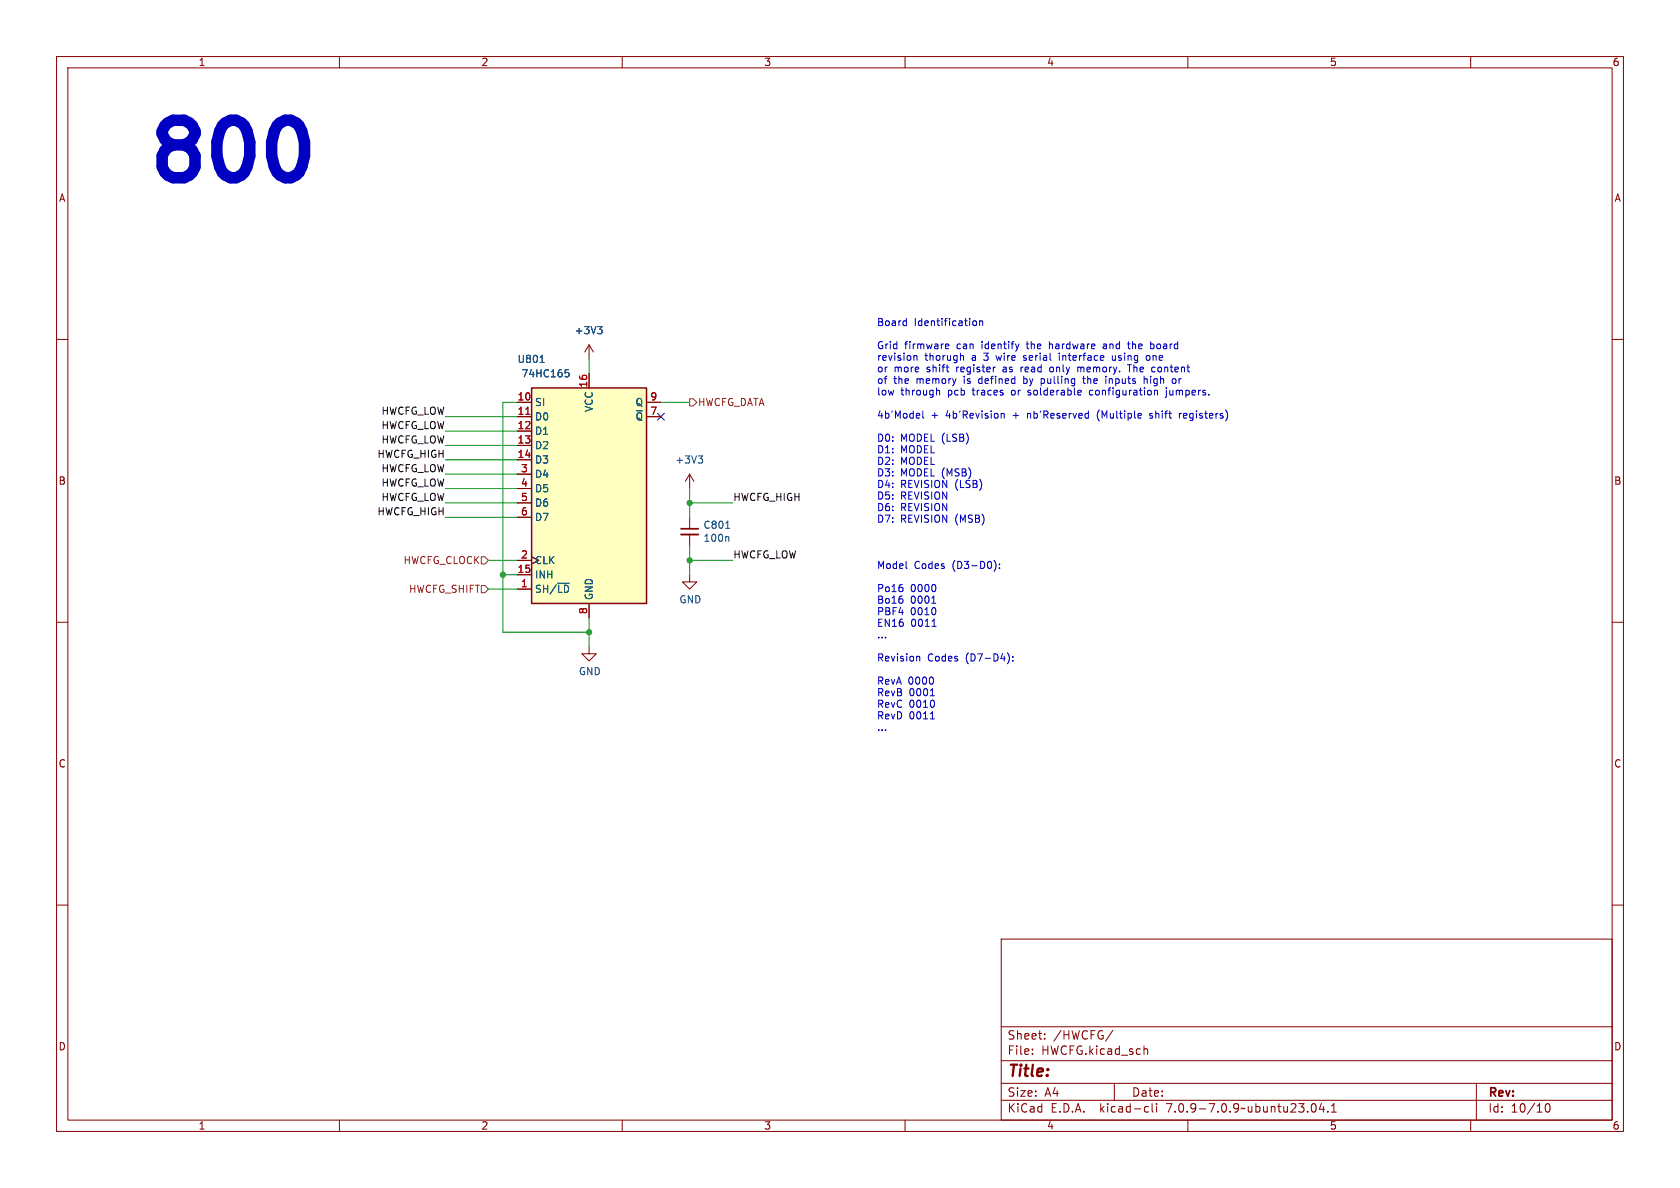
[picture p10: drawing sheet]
<svg xmlns="http://www.w3.org/2000/svg" width="297mm" height="210mm" viewBox="0 0 297 210" stroke-linecap="round" stroke-linejoin="round" font-family="sans-serif">
<g fill="none" stroke="#840000" stroke-width=".18">
<path d="M10 10h277v190h-277zM12 12h273v186h-273zM60 10v2M110 10v2M160 10v2M210 10v2M260 10v2M10 60h2M285 60h2M91.4 73.7h2.6M91.4 76.2h2.6M91.4 78.7h2.6"/>
<path d="M91.4 71.1h2.6M104.1 61l-.7 1.2M104.1 61v2.5M104.1 66v2.6M104.1 61l.8 1.2M114.3 73.7h2.5M114.3 71.1h2.5M91.4 81.3h2.6M91.4 99.1h2.6M91.4 83.8h2.6M91.4 86.4h2.6M91.4 88.9h2.6"/>
<path d="M91.4 91.4h2.6M121.9 83.8l-.7 1.3M121.9 83.8v2.6M121.9 91.4v2.1M121.9 94.5v2M121.9 83.8l.8 1.3M10 110h2M91.4 104.1h2.6M91.4 101.6h2.6M104.1 114.3v1.3h1.3l-1.3 1.2-1.2-1.2h1.2M104.1 106.7v2.5M121.9 101.6v1.3h1.3l-1.3 1.2-1.3-1.2h1.3"/>
<path d="M285 110h2M10 160h2M285 160h2M177 166h108v32h-108zM60 198v2M110 198v2M160 198v2M177 194.5h108M177 191.5h108M177 187.5h108M177 181.5h108M182.5 186.3v.1"/>
<path d="M182.5 185.5v.1M184.7 183.6v.1M184.7 182.8v.1M196.7 182.1l-1.2 2M197 191.5v3M202.3 185.5h.5l.1 .9M202.6 195.6l.4 .1M203 196.5l-.4 .1M203.7 195.1v1.3l.2 .2M204.5 195.1v.1M204.5 195.6v1M210 198v2"/>
<path d="M232 195.2l.2-.1a.81 .81 0 0 1 .6 .6 .81 .81 0 0 1-.3 .8l-.2 .1a.81 .81 0 0 1-.6-.6 .81 .81 0 0 1 .3-.8zM233.6 195l-.4 1.1h1M234 195.6v1M234.7 196.5v.1M235.4 196.6h.8M235.4 195.5l.4-.4v1.5M260 198v2M261 191.5v6.5M273.4 195.2l.1-.1a.81 .81 0 0 1 .6 .6 .81 .81 0 0 1-.3 .8l-.1 .1a.81 .81 0 0 1-.6-.6 .81 .81 0 0 1 .3-.8z"/>
</g>
<path d="M105.7 57.7h.7l-.4 .5M106.2 58.2l.2 .3v.3l-.2 .2M95.5 64.1h.7M99.9 65.3h.6M100.1 65.8h.3l.2 .3-.1 .5h-.4M123.4 80.6h.8l-.4 .5M124 81.1l.2 .2v.3l-.2 .3M128.3 93.4h.7M128.7 94.9l.1 .1v.7" fill="none" stroke="#006464" stroke-width=".18"/>
<path d="M94 68.6h20.3v38.1h-20.3z" fill="#ffffc2" stroke="#ffffc2" stroke-width=".18"/>
<path d="M94 68.6h20.3v38.1h-20.3z" fill="none" stroke="#840000" stroke-width=".25"/>
<path d="M93 73.2h.7" fill="none" stroke="#a90000" stroke-width=".18"/>
<path d="M120.4 94.5h3" fill="none" stroke="#840000" stroke-width=".33"/>
<path d="M120.4 93.5h3" fill="none" stroke="#840000" stroke-width=".3"/>
<path d="M121.9 70.5h.7l.6 .6-.6 .7h-.7zM85.1 98.4h.6l.7 .7-.7 .6h-.6zM85.1 103.5h.6l.7 .6-.7 .7h-.6z" fill="none" stroke="#725600" stroke-width=".18"/>
<path d="M53.3 23.2l.5 1.9v2.5l-.5 1.9" fill="none" stroke="#0000c2" stroke-width="2"/>
<g fill="none" stroke="#0000c2" stroke-width=".18">
<path d="M160.1 56.7l.1 .1M160.2 56.3v1.3M160.2 57.5l-.1 .1M172 56.8l.4-.1 .2 .3-.1 .5-.3 .1-.2-.2M173.2 56.8l.2-.1 .3 .1v.8M173.2 56.7v.9M161.6 62.8v.9M161.6 63l.2-.2 .3 .1v.8M162.5 73.1l.1 .3-.6 .1M163.1 72.6v1.1l.2 .2M165.7 69l.4 .2v.6M167.2 61.6h.5"/>
<path d="M167.2 60.9l.4-.1 .1 .3-.6 .1M170 62.8l.3 .2v.7M175.8 64.9h.2M177 73.1v.8M177 73.2l.2-.1h.3v.8M180.1 60.8l-.3 .9M180.5 64.9v.8M180.7 64.9l-.2 .2M180.9 63.6l.1 .1M181 66.5v1.3M181 67.7l.1 .1M181.1 62.8l-.2 .2 .2 .3"/>
<path d="M181.1 66.9l-.1 .1M181.7 69.8h.1M181.9 69l-.2 .2 .2 .2M184.1 66.9v1.3M184.1 67.7l.3 .1M184.4 66.9l-.3 .1M185.5 60.4v1.3M185.7 60.8l-.2 .1M186 64.9l-.3 .1-.1 .1v.5l.4 .1M187.3 62.4v.1M187.3 62.8v.9M190.5 65l.4-.1 .2 .2"/>
<path d="M190.5 64.9v.8M191.1 69v.3l-.6 .1M191.4 66.9h.5M191.6 66.5v1.1l.3 .2M193.1 69h-.3l-.2 .2 .1 .5 .4 .1M194.1 72.8l-.1 .5 .1 .7M195.4 60.8l-.3 .1M195.5 61.2h-.3l-.2 .1 .1 .3 .4 .1M196.1 66.9v.9M196.3 66.9l-.2 .2M196.6 62.8l.1 .8 .3 .1 .2-.1M199.3 60.8h.5"/>
<path d="M199.5 60.4v1.1l.3 .2M199.7 64.5v1.2M202.3 67.1l.2-.2 .3 .1v.8M202.3 66.5v1.3M202.7 63l.2-.2 .3 .2 .1 .5-.1 .1-.3 .1-.2-.1zM203.2 73.9h.4M203.4 60.9l.4-.1 .2 .2-.1 .6h-.5M203.6 73.1l-.4 .2 .1 .1 .3 .1M204.1 69.1l.2-.1h.3v.8M206.2 69v1.1l-.2 .2M207.5 66.9l.3 .1 .1 .2-.1 .5-.3 .1M208.5 73.1v.8"/>
<path d="M208.9 73.1l-.4 .2M175.7 99a1.46 1.46 0 0 1 0 2M176.7 99.7v.1M159.6 103.9v.6M159.6 106v.5M160.2 100.4l.2 .1M162.1 116.1h.4l.1 .8M164.7 106.6h.7M164.8 110.7h.7M165 119.9v.8M165.4 103.6v.7M165.4 107.7v.7"/>
<path d="M176.7 100.4v.1M178.1 115.4a1.46 1.46 0 0 1 0 1.9M179 116.7v.2M179 116.1v.1M164.5 123h.7M164.5 127.1h.7M165.1 124v.8"/>
</g>
<g fill="none" stroke="#009600" stroke-width=".18">
<path d="M78.7 76.2h12.7M78.7 73.7h12.7M78.7 78.7h12.7M91.4 71.1h-2.5v40.7h15.2M104.1 63.5v2.5M116.8 71.1h5.1M78.7 83.8h12.7M78.7 88.9h12.7M78.7 86.4h12.7M78.7 91.4h12.7M78.7 81.3h12.7M86.4 99.1h5"/>
<path d="M121.9 99.1h7.6M121.9 88.9h7.6M121.9 86.4v5M121.9 96.5v5.1M86.4 104.1h5M88.9 101.6h2.5M104.1 109.2v5.1"/>
</g>
<path d="M116.2 73.1l1.2 1.2M117.4 73.1l-1.2 1.2" fill="none" stroke="#000084" stroke-width=".18"/>
<g fill="#009600" stroke="#009600" stroke-width=".18">
<circle cx="88.9" cy="101.6" r=".46"/>
<circle cx="104.1" cy="111.8" r=".46"/>
<circle cx="121.9" cy="88.9" r=".46"/>
<circle cx="121.9" cy="99.1" r=".46"/>
</g>
<text font-size="14.2" fill="#0000c2" x="25.4" y="32.8">800</text>
<text font-size="2.8" fill="#840000" x="178" y="190.9">Title:</text>
<g font-size="2.1" fill="#840000">
<text x="178" y="184">Sheet:</text>
<text x="186.2" y="184">/HWCFG/</text>
<text x="178" y="186.7">File:</text>
<text x="184.1" y="186.7">HWCFG.kicad_sch</text>
<text x="178" y="196.9">KiCad</text>
<text x="178" y="194.1">Size:</text>
<text x="184.7" y="194.1">A4</text>
<text x="185.7" y="196.9">E.D.A.</text>
<text x="194.6" y="196.9">kicad-cli</text>
<text x="200" y="194.1">Date:</text>
<text x="206.5" y="196.9">7.0.9-7.0.9~ubuntu23.04.1</text>
<text x="263" y="194.3">Rev:</text>
<text x="263" y="196.9">Id:</text>
<text x="267.1" y="196.9">10/10</text>
</g>
<g font-size="1.8" fill="#840000">
<text x="35" y="11.9">1</text>
<text x="85" y="11.9">2</text>
<text x="135" y="11.9">3</text>
<text x="185" y="11.9">4</text>
<text x="235" y="11.9">5</text>
<text x="285" y="11.9">6</text>
<text x="10.3" y="35.9">A</text>
<text x="285.3" y="35.9">A</text>
<text x="10.3" y="85.9">B</text>
<text x="285.3" y="85.9">B</text>
<text x="10.3" y="135.9">C</text>
<text x="285.3" y="135.9">C</text>
<text x="10.3" y="185.9">D</text>
<text x="285.3" y="185.9">D</text>
<text x="35" y="199.9">1</text>
<text x="85" y="199.9">2</text>
<text x="135" y="199.9">3</text>
<text x="185" y="199.9">4</text>
<text x="235" y="199.9">5</text>
<text x="285" y="199.9">6</text>
</g>
<g font-size="1.8" fill="#006464">
<text x="101.5" y="59.3">+3V3</text>
<text x="91.4" y="64.4">U801</text>
<text x="92.1" y="66.9">74HC165</text>
<text x="94.5" y="72">SI</text>
<text x="112.3" y="72">Q</text>
<text x="94.5" y="74.5">D0</text>
<text x="94.5" y="77.1">D1</text>
<text x="105" y="72.9" transform="rotate(-90 105 72.9)">VCC</text>
<text x="112.3" y="74.5">~{Q}</text>
<text x="94.5" y="79.6">D2</text>
<text x="94.5" y="82.1">D3</text>
<text x="119.3" y="82.1">+3V3</text>
<text x="94.5" y="84.7">D4</text>
<text x="94.5" y="87.2">D5</text>
<text x="94.5" y="89.8">D6</text>
<text x="94.5" y="92.3">D7</text>
<text x="124.3" y="93.7">C801</text>
<text x="124.3" y="96">100n</text>
<text x="94.5" y="99.9">CLK</text>
<text x="94.5" y="105">SH/~{LD}</text>
<text x="94.5" y="102.5">INH</text>
<text x="105" y="106.2" transform="rotate(-90 105 106.2)">GND</text>
<text x="120" y="106.9">GND</text>
<text x="102.2" y="119.6">GND</text>
</g>
<g font-size="1.8" fill="#0000c2">
<text x="154.9" y="57.7">Board</text>
<text x="161.6" y="57.7">Identification</text>
<text x="154.9" y="61.8">Grid</text>
<text x="154.9" y="63.9">revision</text>
<text x="154.9" y="65.9">or</text>
<text x="158" y="65.9">more</text>
<text x="159.9" y="61.8">firmware</text>
<text x="163.5" y="63.9">thorugh</text>
<text x="163.9" y="65.9">shift</text>
<text x="169.3" y="61.8">can</text>
<text x="169.3" y="65.9">register</text>
<text x="171.9" y="63.9">a</text>
<text x="173.8" y="61.8">identify</text>
<text x="174.2" y="63.9">3</text>
<text x="176.6" y="63.9">wire</text>
<text x="177.8" y="65.9">as</text>
<text x="181.1" y="65.9">read</text>
<text x="181.6" y="63.9">serial</text>
<text x="182" y="61.8">the</text>
<text x="186.1" y="61.8">hardware</text>
<text x="186.5" y="65.9">only</text>
<text x="188.1" y="63.9">interface</text>
<text x="191.6" y="65.9">memory.</text>
<text x="195.9" y="61.8">and</text>
<text x="197.7" y="63.9">using</text>
<text x="200.5" y="61.8">the</text>
<text x="200.7" y="65.9">The</text>
<text x="203.9" y="63.9">one</text>
<text x="204.6" y="61.8">board</text>
<text x="205.1" y="65.9">content</text>
<text x="154.9" y="67.9">of</text>
<text x="154.9" y="70">low</text>
<text x="158" y="67.9">the</text>
<text x="159.3" y="70">through</text>
<text x="162.1" y="67.9">memory</text>
<text x="167.7" y="70">pcb</text>
<text x="170.7" y="67.9">is</text>
<text x="172.2" y="70">traces</text>
<text x="173.5" y="67.9">defined</text>
<text x="179.3" y="70">or</text>
<text x="181.6" y="67.9">by</text>
<text x="182.4" y="70">solderable</text>
<text x="184.9" y="67.9">pulling</text>
<text x="192.6" y="67.9">the</text>
<text x="193.5" y="70">configuration</text>
<text x="196.7" y="67.9">inputs</text>
<text x="203.7" y="67.9">high</text>
<text x="207.2" y="70">jumpers.</text>
<text x="208.9" y="67.9">or</text>
<text x="154.9" y="74.1">4b'Model</text>
<text x="164.6" y="74.1">+</text>
<text x="167.3" y="74.1">4b'Revision</text>
<text x="179.3" y="74.1">+</text>
<text x="182.1" y="74.1">nb'Reserved</text>
<text x="194.6" y="74.1">(Multiple</text>
<text x="204.1" y="74.1">shift</text>
<text x="209.5" y="74.1">registers)</text>
<text x="154.9" y="78.2">D0:</text>
<text x="154.9" y="80.2">D1:</text>
<text x="154.9" y="82.3">D2:</text>
<text x="159.2" y="78.2">MODEL (LSB)</text>
<text x="159.2" y="80.2">MODEL</text>
<text x="159.2" y="82.3">MODEL</text>
<text x="154.9" y="84.3">D3:</text>
<text x="154.9" y="86.4">D4:</text>
<text x="154.9" y="88.4">D5:</text>
<text x="159.2" y="84.3">MODEL (MSB)</text>
<text x="159.2" y="86.4">REVISION</text>
<text x="159.2" y="88.4">REVISION</text>
<text x="169" y="86.4">(LSB)</text>
<text x="154.9" y="90.4">D6:</text>
<text x="154.9" y="92.5">D7:</text>
<text x="159.2" y="90.4">REVISION</text>
<text x="159.2" y="92.5">REVISION</text>
<text x="169" y="92.5">(MSB)</text>
<text x="154.9" y="100.7">Model</text>
<text x="161.6" y="100.7">Codes</text>
<text x="168.5" y="100.7">(D3-D0):</text>
<text x="154.9" y="104.8">Po16</text>
<text x="154.9" y="106.8">Bo16</text>
<text x="160.9" y="104.8">0000</text>
<text x="160.9" y="106.8">0001</text>
<text x="154.9" y="108.8">PBF4</text>
<text x="154.9" y="110.9">EN16</text>
<text x="154.9" y="112.9">...</text>
<text x="160.9" y="108.8">0010</text>
<text x="161" y="110.9">0011</text>
<text x="154.9" y="117">Revision</text>
<text x="164" y="117">Codes</text>
<text x="170.8" y="117">(D7-D4):</text>
<text x="154.9" y="121.1">RevA</text>
<text x="154.9" y="123.2">RevB</text>
<text x="154.9" y="125.2">RevC</text>
<text x="160.5" y="121.1">0000</text>
<text x="160.7" y="123.2">0001</text>
<text x="160.7" y="125.2">0010</text>
<text x="154.9" y="127.2">RevD</text>
<text x="154.9" y="129.3">...</text>
<text x="160.7" y="127.2">0011</text>
</g>
<g font-size="1.8" fill="#a90000">
<text x="91.4" y="70.9">10</text>
<text x="103.9" y="68.6" transform="rotate(-90 103.9 68.6)">16</text>
<text x="114.9" y="70.9">9</text>
<text x="91.4" y="73.4">11</text>
<text x="91.4" y="75.9">12</text>
<text x="114.9" y="73.4">7</text>
<text x="91.4" y="78.5">13</text>
<text x="91.4" y="81">14</text>
<text x="92" y="83.6">3</text>
<text x="92" y="86.1">4</text>
<text x="92" y="88.6">5</text>
<text x="92" y="91.2">6</text>
<text x="91.4" y="101.3">15</text>
<text x="92" y="98.8">2</text>
<text x="92" y="103.9">1</text>
<text x="103.9" y="108.7" transform="rotate(-90 103.9 108.7)">8</text>
</g>
<g font-size="1.8" fill="#725600">
<text x="123.3" y="72">HWCFG_DATA</text>
<text x="71.2" y="99.9">HWCFG_CLOCK</text>
<text x="72.2" y="105">HWCFG_SHIFT</text>
</g>
<g font-size="1.8" fill="#0f0f0f">
<text x="67.3" y="73.4">HWCFG_LOW</text>
<text x="67.3" y="75.9">HWCFG_LOW</text>
<text x="66.6" y="81">HWCFG_HIGH</text>
<text x="67.3" y="78.5">HWCFG_LOW</text>
<text x="67.3" y="83.6">HWCFG_LOW</text>
<text x="67.3" y="88.6">HWCFG_LOW</text>
<text x="67.3" y="86.1">HWCFG_LOW</text>
<text x="129.5" y="88.6">HWCFG_HIGH</text>
<text x="66.6" y="91.2">HWCFG_HIGH</text>
<text x="129.5" y="98.8">HWCFG_LOW</text>
</g>
</svg>
